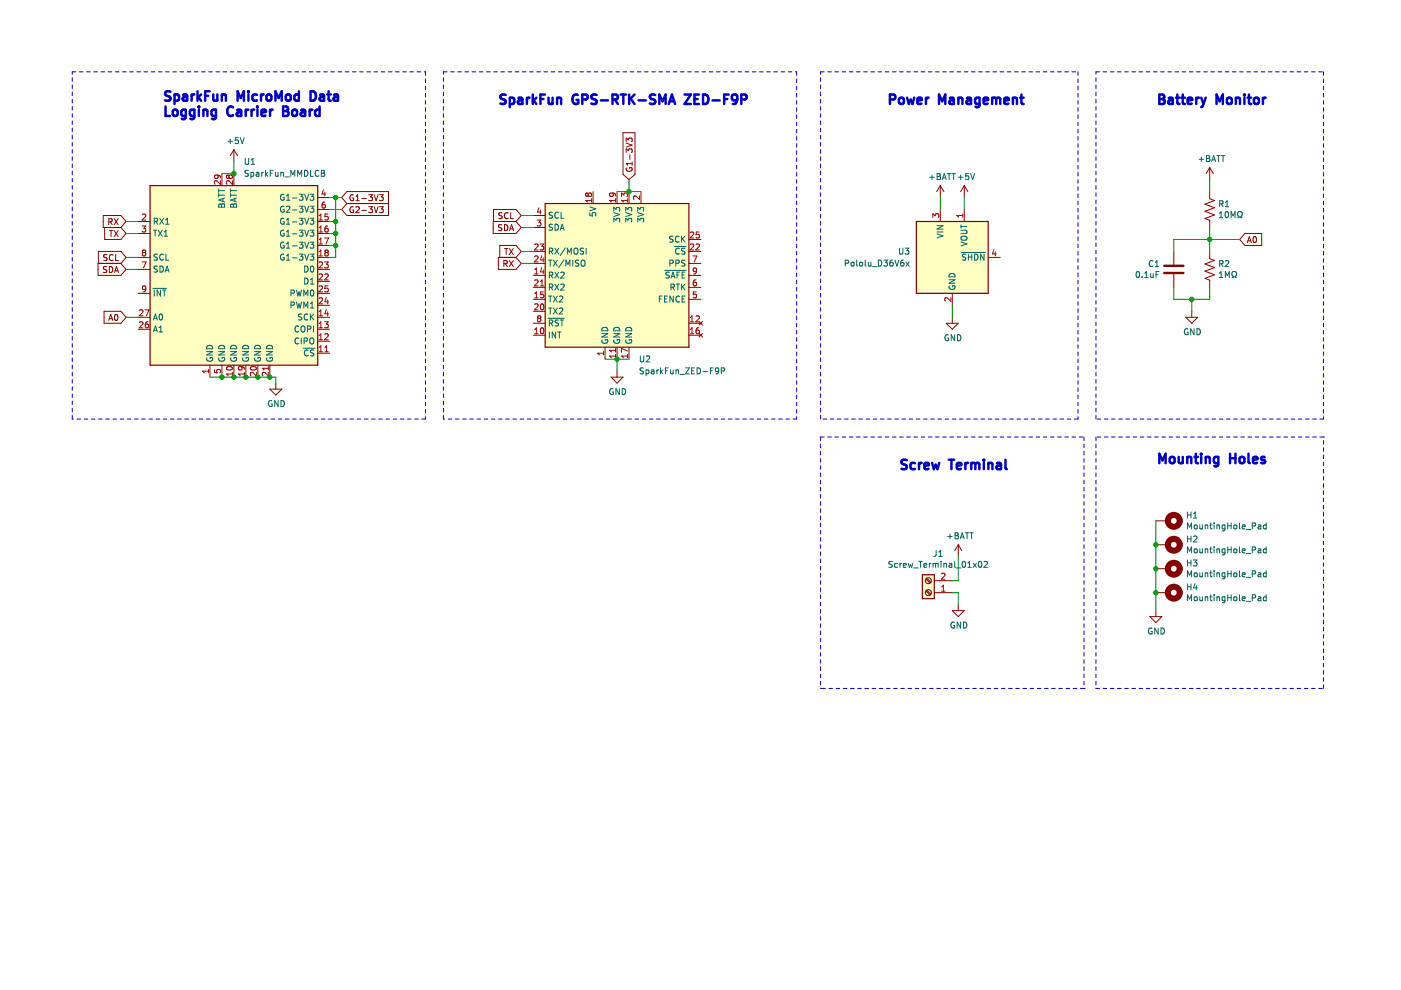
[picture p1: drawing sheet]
(kicad_sch (version 20211123) (generator eeschema)

 (paper "A4")

 (lib_symbols
  (symbol "Connector:Screw_Terminal_01x02" (pin_names (offset 1.016) hide) (in_bom yes) (on_board yes)
   (property "Reference" "J" (id 0) (at 0 2.54 0) (effects (font (size 1.27 1.27))))
   (property "Value" "Screw_Terminal_01x02" (id 1) (at 0 -5.08 0) (effects (font (size 1.27 1.27))))
   (property "Footprint" "" (id 2) (at 0 0 0) (effects (font (size 1.27 1.27)) hide))
   (property "Datasheet" "~" (id 3) (at 0 0 0) (effects (font (size 1.27 1.27)) hide))
   (symbol "Screw_Terminal_01x02_1_1"
    (rectangle (start -1.27 1.27) (end 1.27 -3.81) (stroke (width 0.254) (type default) (color 0 0 0 0)) (fill (type background)))
    (circle (center 0 -2.54) (radius 0.635) (stroke (width 0.1524) (type default) (color 0 0 0 0)) (fill (type none)))
    (polyline (pts (xy -0.5334 -2.2098) (xy 0.3302 -3.048)) (stroke (width 0.1524) (type default) (color 0 0 0 0)) (fill (type none)))
    (polyline (pts (xy -0.5334 0.3302) (xy 0.3302 -0.508)) (stroke (width 0.1524) (type default) (color 0 0 0 0)) (fill (type none)))
    (polyline (pts (xy -0.3556 -2.032) (xy 0.508 -2.8702)) (stroke (width 0.1524) (type default) (color 0 0 0 0)) (fill (type none)))
    (polyline (pts (xy -0.3556 0.508) (xy 0.508 -0.3302)) (stroke (width 0.1524) (type default) (color 0 0 0 0)) (fill (type none)))
    (circle (center 0 0) (radius 0.635) (stroke (width 0.1524) (type default) (color 0 0 0 0)) (fill (type none)))
    (pin passive line (at -5.08 0 0) (length 3.81) (name "Pin_1" (effects (font (size 1.27 1.27)))) (number "1" (effects (font (size 1.27 1.27)))))
    (pin passive line (at -5.08 -2.54 0) (length 3.81) (name "Pin_2" (effects (font (size 1.27 1.27)))) (number "2" (effects (font (size 1.27 1.27)))))))
  (symbol "Cryologger:Pololu_D36V6x" (in_bom yes) (on_board yes)
   (property "Reference" "U" (id 0) (at -7.62 10.16 0) (effects (font (size 1.27 1.27))))
   (property "Value" "Pololu_D36V6x" (id 1) (at 12.7 10.16 0) (effects (font (size 1.27 1.27))))
   (property "Footprint" "" (id 2) (at 0 0 0) (effects (font (size 1.27 1.27)) hide))
   (property "Datasheet" "" (id 3) (at 0 0 0) (effects (font (size 1.27 1.27)) hide))
   (symbol "Pololu_D36V6x_0_1"
    (rectangle (start -7.62 7.62) (end 7.62 -7.62) (stroke (width 0.254) (type default) (color 0 0 0 0)) (fill (type background))))
   (symbol "Pololu_D36V6x_1_1"
    (pin power_out line (at 2.54 10.16 270) (length 2.54) (name "VOUT" (effects (font (size 1.27 1.27)))) (number "1" (effects (font (size 1.27 1.27)))))
    (pin power_in line (at 0 -10.16 90) (length 2.54) (name "GND" (effects (font (size 1.27 1.27)))) (number "2" (effects (font (size 1.27 1.27)))))
    (pin power_in line (at -2.54 10.16 270) (length 2.54) (name "VIN" (effects (font (size 1.27 1.27)))) (number "3" (effects (font (size 1.27 1.27)))))
    (pin input line (at 10.16 0 180) (length 2.54) (name "~{SHDN" (effects (font (size 1.27 1.27)))) (number "4" (effects (font (size 1.27 1.27)))))))
  (symbol "Cryologger:SparkFun_MMDLCB" (in_bom yes) (on_board yes)
   (property "Reference" "U" (id 0) (at -17.78 20.32 0) (effects (font (size 1.27 1.27))))
   (property "Value" "SparkFun_MMDLCB" (id 1) (at 20.32 20.32 0) (effects (font (size 1.27 1.27))))
   (property "Footprint" "" (id 2) (at 0 0 0) (effects (font (size 1.27 1.27)) hide))
   (property "Datasheet" "" (id 3) (at 0 0 0) (effects (font (size 1.27 1.27)) hide))
   (symbol "SparkFun_MMDLCB_0_1"
    (rectangle (start -17.78 17.78) (end 17.78 -20.32) (stroke (width 0.254) (type default) (color 0 0 0 0)) (fill (type background))))
   (symbol "SparkFun_MMDLCB_1_1"
    (pin power_in line (at -5.08 -22.86 90) (length 2.54) (name "GND" (effects (font (size 1.27 1.27)))) (number "1" (effects (font (size 1.27 1.27)))))
    (pin power_in line (at 0 -22.86 90) (length 2.54) (name "GND" (effects (font (size 1.27 1.27)))) (number "10" (effects (font (size 1.27 1.27)))))
    (pin input line (at 20.32 -17.78 180) (length 2.54) (name "~{CS}" (effects (font (size 1.27 1.27)))) (number "11" (effects (font (size 1.27 1.27)))))
    (pin input line (at 20.32 -15.24 180) (length 2.54) (name "CIPO" (effects (font (size 1.27 1.27)))) (number "12" (effects (font (size 1.27 1.27)))))
    (pin input line (at 20.32 -12.7 180) (length 2.54) (name "COPI" (effects (font (size 1.27 1.27)))) (number "13" (effects (font (size 1.27 1.27)))))
    (pin input line (at 20.32 -10.16 180) (length 2.54) (name "SCK" (effects (font (size 1.27 1.27)))) (number "14" (effects (font (size 1.27 1.27)))))
    (pin input line (at 20.32 10.16 180) (length 2.54) (name "G1-3V3" (effects (font (size 1.27 1.27)))) (number "15" (effects (font (size 1.27 1.27)))))
    (pin input line (at 20.32 7.62 180) (length 2.54) (name "G1-3V3" (effects (font (size 1.27 1.27)))) (number "16" (effects (font (size 1.27 1.27)))))
    (pin input line (at 20.32 5.08 180) (length 2.54) (name "G1-3V3" (effects (font (size 1.27 1.27)))) (number "17" (effects (font (size 1.27 1.27)))))
    (pin input line (at 20.32 2.54 180) (length 2.54) (name "G1-3V3" (effects (font (size 1.27 1.27)))) (number "18" (effects (font (size 1.27 1.27)))))
    (pin power_in line (at 2.54 -22.86 90) (length 2.54) (name "GND" (effects (font (size 1.27 1.27)))) (number "19" (effects (font (size 1.27 1.27)))))
    (pin input line (at -20.32 10.16 0) (length 2.54) (name "RX1" (effects (font (size 1.27 1.27)))) (number "2" (effects (font (size 1.27 1.27)))))
    (pin power_in line (at 5.08 -22.86 90) (length 2.54) (name "GND" (effects (font (size 1.27 1.27)))) (number "20" (effects (font (size 1.27 1.27)))))
    (pin power_in line (at 7.62 -22.86 90) (length 2.54) (name "GND" (effects (font (size 1.27 1.27)))) (number "21" (effects (font (size 1.27 1.27)))))
    (pin input line (at 20.32 -2.54 180) (length 2.54) (name "D1" (effects (font (size 1.27 1.27)))) (number "22" (effects (font (size 1.27 1.27)))))
    (pin input line (at 20.32 0 180) (length 2.54) (name "D0" (effects (font (size 1.27 1.27)))) (number "23" (effects (font (size 1.27 1.27)))))
    (pin input line (at 20.32 -7.62 180) (length 2.54) (name "PWM1" (effects (font (size 1.27 1.27)))) (number "24" (effects (font (size 1.27 1.27)))))
    (pin input line (at 20.32 -5.08 180) (length 2.54) (name "PWM0" (effects (font (size 1.27 1.27)))) (number "25" (effects (font (size 1.27 1.27)))))
    (pin input line (at -20.32 -12.7 0) (length 2.54) (name "A1" (effects (font (size 1.27 1.27)))) (number "26" (effects (font (size 1.27 1.27)))))
    (pin input line (at -20.32 -10.16 0) (length 2.54) (name "A0" (effects (font (size 1.27 1.27)))) (number "27" (effects (font (size 1.27 1.27)))))
    (pin input line (at 0 20.32 270) (length 2.54) (name "BATT" (effects (font (size 1.27 1.27)))) (number "28" (effects (font (size 1.27 1.27)))))
    (pin input line (at -2.54 20.32 270) (length 2.54) (name "BATT" (effects (font (size 1.27 1.27)))) (number "29" (effects (font (size 1.27 1.27)))))
    (pin input line (at -20.32 7.62 0) (length 2.54) (name "TX1" (effects (font (size 1.27 1.27)))) (number "3" (effects (font (size 1.27 1.27)))))
    (pin input line (at 20.32 15.24 180) (length 2.54) (name "G1-3V3" (effects (font (size 1.27 1.27)))) (number "4" (effects (font (size 1.27 1.27)))))
    (pin power_in line (at -2.54 -22.86 90) (length 2.54) (name "GND" (effects (font (size 1.27 1.27)))) (number "5" (effects (font (size 1.27 1.27)))))
    (pin input line (at 20.32 12.7 180) (length 2.54) (name "G2-3V3" (effects (font (size 1.27 1.27)))) (number "6" (effects (font (size 1.27 1.27)))))
    (pin input line (at -20.32 0 0) (length 2.54) (name "SDA" (effects (font (size 1.27 1.27)))) (number "7" (effects (font (size 1.27 1.27)))))
    (pin input line (at -20.32 2.54 0) (length 2.54) (name "SCL" (effects (font (size 1.27 1.27)))) (number "8" (effects (font (size 1.27 1.27)))))
    (pin input line (at -20.32 -5.08 0) (length 2.54) (name "~{INT}" (effects (font (size 1.27 1.27)))) (number "9" (effects (font (size 1.27 1.27)))))))
  (symbol "Cryologger:SparkFun_ZED-F9P" (in_bom yes) (on_board yes)
   (property "Reference" "U" (id 0) (at -15.24 17.78 0) (effects (font (size 1.27 1.27))))
   (property "Value" "SparkFun_ZED-F9P" (id 1) (at 20.32 17.78 0) (effects (font (size 1.27 1.27))))
   (property "Footprint" "" (id 2) (at 0 0 0) (effects (font (size 1.27 1.27)) hide))
   (property "Datasheet" "" (id 3) (at 0 0 0) (effects (font (size 1.27 1.27)) hide))
   (symbol "SparkFun_ZED-F9P_0_1"
    (rectangle (start -15.24 15.24) (end 15.24 -15.24) (stroke (width 0.254) (type default) (color 0 0 0 0)) (fill (type background))))
   (symbol "SparkFun_ZED-F9P_1_1"
    (pin input line (at -2.54 -17.78 90) (length 2.54) (name "GND" (effects (font (size 1.27 1.27)))) (number "1" (effects (font (size 1.27 1.27)))))
    (pin input line (at -17.78 -12.7 0) (length 2.54) (name "INT" (effects (font (size 1.27 1.27)))) (number "10" (effects (font (size 1.27 1.27)))))
    (pin input line (at 0 -17.78 90) (length 2.54) (name "GND" (effects (font (size 1.27 1.27)))) (number "11" (effects (font (size 1.27 1.27)))))
    (pin no_connect line (at 17.78 -10.16 180) (length 2.54) (name "~" (effects (font (size 1.27 1.27)))) (number "12" (effects (font (size 1.27 1.27)))))
    (pin input line (at 2.54 17.78 270) (length 2.54) (name "3V3" (effects (font (size 1.27 1.27)))) (number "13" (effects (font (size 1.27 1.27)))))
    (pin input line (at -17.78 0 0) (length 2.54) (name "RX2" (effects (font (size 1.27 1.27)))) (number "14" (effects (font (size 1.27 1.27)))))
    (pin input line (at -17.78 -5.08 0) (length 2.54) (name "TX2" (effects (font (size 1.27 1.27)))) (number "15" (effects (font (size 1.27 1.27)))))
    (pin no_connect line (at 17.78 -12.7 180) (length 2.54) (name "~" (effects (font (size 1.27 1.27)))) (number "16" (effects (font (size 1.27 1.27)))))
    (pin input line (at 2.54 -17.78 90) (length 2.54) (name "GND" (effects (font (size 1.27 1.27)))) (number "17" (effects (font (size 1.27 1.27)))))
    (pin input line (at -5.08 17.78 270) (length 2.54) (name "5V" (effects (font (size 1.27 1.27)))) (number "18" (effects (font (size 1.27 1.27)))))
    (pin input line (at 0 17.78 270) (length 2.54) (name "3V3" (effects (font (size 1.27 1.27)))) (number "19" (effects (font (size 1.27 1.27)))))
    (pin input line (at 5.08 17.78 270) (length 2.54) (name "3V3" (effects (font (size 1.27 1.27)))) (number "2" (effects (font (size 1.27 1.27)))))
    (pin input line (at -17.78 -7.62 0) (length 2.54) (name "TX2" (effects (font (size 1.27 1.27)))) (number "20" (effects (font (size 1.27 1.27)))))
    (pin input line (at -17.78 -2.54 0) (length 2.54) (name "RX2" (effects (font (size 1.27 1.27)))) (number "21" (effects (font (size 1.27 1.27)))))
    (pin input line (at 17.78 5.08 180) (length 2.54) (name "~{CS}" (effects (font (size 1.27 1.27)))) (number "22" (effects (font (size 1.27 1.27)))))
    (pin input line (at -17.78 5.08 0) (length 2.54) (name "RX/MOSI" (effects (font (size 1.27 1.27)))) (number "23" (effects (font (size 1.27 1.27)))))
    (pin input line (at -17.78 2.54 0) (length 2.54) (name "TX/MISO" (effects (font (size 1.27 1.27)))) (number "24" (effects (font (size 1.27 1.27)))))
    (pin input line (at 17.78 7.62 180) (length 2.54) (name "SCK" (effects (font (size 1.27 1.27)))) (number "25" (effects (font (size 1.27 1.27)))))
    (pin input line (at -17.78 10.16 0) (length 2.54) (name "SDA" (effects (font (size 1.27 1.27)))) (number "3" (effects (font (size 1.27 1.27)))))
    (pin input line (at -17.78 12.7 0) (length 2.54) (name "SCL" (effects (font (size 1.27 1.27)))) (number "4" (effects (font (size 1.27 1.27)))))
    (pin input line (at 17.78 -5.08 180) (length 2.54) (name "FENCE" (effects (font (size 1.27 1.27)))) (number "5" (effects (font (size 1.27 1.27)))))
    (pin input line (at 17.78 -2.54 180) (length 2.54) (name "RTK" (effects (font (size 1.27 1.27)))) (number "6" (effects (font (size 1.27 1.27)))))
    (pin input line (at 17.78 2.54 180) (length 2.54) (name "PPS" (effects (font (size 1.27 1.27)))) (number "7" (effects (font (size 1.27 1.27)))))
    (pin input line (at -17.78 -10.16 0) (length 2.54) (name "~{RST}" (effects (font (size 1.27 1.27)))) (number "8" (effects (font (size 1.27 1.27)))))
    (pin input line (at 17.78 0 180) (length 2.54) (name "~{SAFE}" (effects (font (size 1.27 1.27)))) (number "9" (effects (font (size 1.27 1.27)))))))
  (symbol "Device:C" (pin_numbers hide) (pin_names (offset 0.254)) (in_bom yes) (on_board yes)
   (property "Reference" "C" (id 0) (at 0.635 2.54 0) (effects (font (size 1.27 1.27)) (justify left)))
   (property "Value" "C" (id 1) (at 0.635 -2.54 0) (effects (font (size 1.27 1.27)) (justify left)))
   (property "Footprint" "" (id 2) (at 0.9652 -3.81 0) (effects (font (size 1.27 1.27)) hide))
   (property "Datasheet" "~" (id 3) (at 0 0 0) (effects (font (size 1.27 1.27)) hide))
   (symbol "C_0_1"
    (polyline (pts (xy -2.032 -0.762) (xy 2.032 -0.762)) (stroke (width 0.508) (type default) (color 0 0 0 0)) (fill (type none)))
    (polyline (pts (xy -2.032 0.762) (xy 2.032 0.762)) (stroke (width 0.508) (type default) (color 0 0 0 0)) (fill (type none))))
   (symbol "C_1_1"
    (pin passive line (at 0 3.81 270) (length 2.794) (name "~" (effects (font (size 1.27 1.27)))) (number "1" (effects (font (size 1.27 1.27)))))
    (pin passive line (at 0 -3.81 90) (length 2.794) (name "~" (effects (font (size 1.27 1.27)))) (number "2" (effects (font (size 1.27 1.27)))))))
  (symbol "Device:R_US" (pin_numbers hide) (pin_names (offset 0)) (in_bom yes) (on_board yes)
   (property "Reference" "R" (id 0) (at 2.54 0 90) (effects (font (size 1.27 1.27))))
   (property "Value" "R_US" (id 1) (at -2.54 0 90) (effects (font (size 1.27 1.27))))
   (property "Footprint" "" (id 2) (at 1.016 -0.254 90) (effects (font (size 1.27 1.27)) hide))
   (property "Datasheet" "~" (id 3) (at 0 0 0) (effects (font (size 1.27 1.27)) hide))
   (symbol "R_US_0_1"
    (polyline (pts (xy 0 -2.286) (xy 0 -2.54)) (stroke (width 0) (type default) (color 0 0 0 0)) (fill (type none)))
    (polyline (pts (xy 0 2.286) (xy 0 2.54)) (stroke (width 0) (type default) (color 0 0 0 0)) (fill (type none)))
    (polyline (pts (xy 0 -0.762) (xy 1.016 -1.143) (xy 0 -1.524) (xy -1.016 -1.905) (xy 0 -2.286)) (stroke (width 0) (type default) (color 0 0 0 0)) (fill (type none)))
    (polyline (pts (xy 0 0.762) (xy 1.016 0.381) (xy 0 0) (xy -1.016 -0.381) (xy 0 -0.762)) (stroke (width 0) (type default) (color 0 0 0 0)) (fill (type none)))
    (polyline (pts (xy 0 2.286) (xy 1.016 1.905) (xy 0 1.524) (xy -1.016 1.143) (xy 0 0.762)) (stroke (width 0) (type default) (color 0 0 0 0)) (fill (type none))))
   (symbol "R_US_1_1"
    (pin passive line (at 0 3.81 270) (length 1.27) (name "~" (effects (font (size 1.27 1.27)))) (number "1" (effects (font (size 1.27 1.27)))))
    (pin passive line (at 0 -3.81 90) (length 1.27) (name "~" (effects (font (size 1.27 1.27)))) (number "2" (effects (font (size 1.27 1.27)))))))
  (symbol "Mechanical:MountingHole_Pad" (pin_numbers hide) (pin_names (offset 1.016) hide) (in_bom yes) (on_board yes)
   (property "Reference" "H" (id 0) (at 0 6.35 0) (effects (font (size 1.27 1.27))))
   (property "Value" "MountingHole_Pad" (id 1) (at 0 4.445 0) (effects (font (size 1.27 1.27))))
   (property "Footprint" "" (id 2) (at 0 0 0) (effects (font (size 1.27 1.27)) hide))
   (property "Datasheet" "~" (id 3) (at 0 0 0) (effects (font (size 1.27 1.27)) hide))
   (symbol "MountingHole_Pad_0_1"
    (circle (center 0 1.27) (radius 1.27) (stroke (width 1.27) (type default) (color 0 0 0 0)) (fill (type none))))
   (symbol "MountingHole_Pad_1_1"
    (pin input line (at 0 -2.54 90) (length 2.54) (name "1" (effects (font (size 1.27 1.27)))) (number "1" (effects (font (size 1.27 1.27)))))))
  (symbol "power:+5V" (power) (pin_names (offset 0)) (in_bom yes) (on_board yes)
   (property "Reference" "#PWR" (id 0) (at 0 -3.81 0) (effects (font (size 1.27 1.27)) hide))
   (property "Value" "+5V" (id 1) (at 0 3.556 0) (effects (font (size 1.27 1.27))))
   (property "Footprint" "" (id 2) (at 0 0 0) (effects (font (size 1.27 1.27)) hide))
   (property "Datasheet" "" (id 3) (at 0 0 0) (effects (font (size 1.27 1.27)) hide))
   (symbol "+5V_0_1"
    (polyline (pts (xy -0.762 1.27) (xy 0 2.54)) (stroke (width 0) (type default) (color 0 0 0 0)) (fill (type none)))
    (polyline (pts (xy 0 0) (xy 0 2.54)) (stroke (width 0) (type default) (color 0 0 0 0)) (fill (type none)))
    (polyline (pts (xy 0 2.54) (xy 0.762 1.27)) (stroke (width 0) (type default) (color 0 0 0 0)) (fill (type none))))
   (symbol "+5V_1_1"
    (pin power_in line (at 0 0 90) (length 0) hide (name "+5V" (effects (font (size 1.27 1.27)))) (number "1" (effects (font (size 1.27 1.27)))))))
  (symbol "power:+BATT" (power) (pin_names (offset 0)) (in_bom yes) (on_board yes)
   (property "Reference" "#PWR" (id 0) (at 0 -3.81 0) (effects (font (size 1.27 1.27)) hide))
   (property "Value" "+BATT" (id 1) (at 0 3.556 0) (effects (font (size 1.27 1.27))))
   (property "Footprint" "" (id 2) (at 0 0 0) (effects (font (size 1.27 1.27)) hide))
   (property "Datasheet" "" (id 3) (at 0 0 0) (effects (font (size 1.27 1.27)) hide))
   (symbol "+BATT_0_1"
    (polyline (pts (xy -0.762 1.27) (xy 0 2.54)) (stroke (width 0) (type default) (color 0 0 0 0)) (fill (type none)))
    (polyline (pts (xy 0 0) (xy 0 2.54)) (stroke (width 0) (type default) (color 0 0 0 0)) (fill (type none)))
    (polyline (pts (xy 0 2.54) (xy 0.762 1.27)) (stroke (width 0) (type default) (color 0 0 0 0)) (fill (type none))))
   (symbol "+BATT_1_1"
    (pin power_in line (at 0 0 90) (length 0) hide (name "+BATT" (effects (font (size 1.27 1.27)))) (number "1" (effects (font (size 1.27 1.27)))))))
  (symbol "power:GND" (power) (pin_names (offset 0)) (in_bom yes) (on_board yes)
   (property "Reference" "#PWR" (id 0) (at 0 -6.35 0) (effects (font (size 1.27 1.27)) hide))
   (property "Value" "GND" (id 1) (at 0 -3.81 0) (effects (font (size 1.27 1.27))))
   (property "Footprint" "" (id 2) (at 0 0 0) (effects (font (size 1.27 1.27)) hide))
   (property "Datasheet" "" (id 3) (at 0 0 0) (effects (font (size 1.27 1.27)) hide))
   (symbol "GND_0_1"
    (polyline (pts (xy 0 0) (xy 0 -1.27) (xy 1.27 -1.27) (xy 0 -2.54) (xy -1.27 -1.27) (xy 0 -1.27)) (stroke (width 0) (type default) (color 0 0 0 0)) (fill (type none))))
   (symbol "GND_1_1"
    (pin power_in line (at 0 0 270) (length 0) hide (name "GND" (effects (font (size 1.27 1.27)))) (number "1" (effects (font (size 1.27 1.27))))))))

 (junction (at 71.12 41.91) (diameter 0) (color 0 0 0 0))
 (junction (at 57.15 80.01) (diameter 0) (color 0 0 0 0))
 (junction (at 49.53 36.83) (diameter 0) (color 0 0 0 0))
 (junction (at 49.53 80.01) (diameter 0) (color 0 0 0 0))
 (junction (at 71.12 49.53) (diameter 0) (color 0 0 0 0))
 (junction (at 245.11 125.73) (diameter 0) (color 0 0 0 0))
 (junction (at 71.12 52.07) (diameter 0) (color 0 0 0 0))
 (junction (at 133.35 40.64) (diameter 0) (color 0 0 0 0))
 (junction (at 130.81 76.2) (diameter 0) (color 0 0 0 0))
 (junction (at 252.73 63.5) (diameter 0) (color 0 0 0 0))
 (junction (at 71.12 46.99) (diameter 0) (color 0 0 0 0))
 (junction (at 54.61 80.01) (diameter 0) (color 0 0 0 0))
 (junction (at 245.11 115.57) (diameter 0) (color 0 0 0 0))
 (junction (at 245.11 120.65) (diameter 0) (color 0 0 0 0))
 (junction (at 46.99 80.01) (diameter 0) (color 0 0 0 0))
 (junction (at 256.54 50.8) (diameter 0) (color 0 0 0 0))
 (junction (at 52.07 80.01) (diameter 0) (color 0 0 0 0))

 (polyline (pts (xy 173.99 88.9) (xy 173.99 15.24)) (stroke (width 0) (type default) (color 0 0 0 0)))

 (wire (pts (xy 49.53 34.29) (xy 49.53 36.83)) (stroke (width 0) (type default) (color 0 0 0 0)))
 (wire (pts (xy 130.81 40.64) (xy 133.35 40.64)) (stroke (width 0) (type default) (color 0 0 0 0)))
 (wire (pts (xy 256.54 63.5) (xy 256.54 60.96)) (stroke (width 0) (type default) (color 0 0 0 0)))
 (polyline (pts (xy 280.67 92.71) (xy 232.41 92.71)) (stroke (width 0) (type default) (color 0 0 0 0)))
 (polyline (pts (xy 168.91 15.24) (xy 168.91 88.9)) (stroke (width 0) (type default) (color 0 0 0 0)))

 (wire (pts (xy 69.85 44.45) (xy 72.39 44.45)) (stroke (width 0) (type default) (color 0 0 0 0)))
 (polyline (pts (xy 168.91 88.9) (xy 93.98 88.9)) (stroke (width 0) (type default) (color 0 0 0 0)))
 (polyline (pts (xy 93.98 15.24) (xy 168.91 15.24)) (stroke (width 0) (type default) (color 0 0 0 0)))

 (wire (pts (xy 256.54 50.8) (xy 256.54 48.26)) (stroke (width 0) (type default) (color 0 0 0 0)))
 (wire (pts (xy 110.49 45.72) (xy 113.03 45.72)) (stroke (width 0) (type default) (color 0 0 0 0)))
 (wire (pts (xy 46.99 80.01) (xy 49.53 80.01)) (stroke (width 0) (type default) (color 0 0 0 0)))
 (wire (pts (xy 245.11 115.57) (xy 245.11 120.65)) (stroke (width 0) (type default) (color 0 0 0 0)))
 (wire (pts (xy 201.93 64.77) (xy 201.93 67.31)) (stroke (width 0) (type default) (color 0 0 0 0)))
 (wire (pts (xy 69.85 49.53) (xy 71.12 49.53)) (stroke (width 0) (type default) (color 0 0 0 0)))
 (wire (pts (xy 245.11 125.73) (xy 245.11 129.54)) (stroke (width 0) (type default) (color 0 0 0 0)))
 (wire (pts (xy 245.11 110.49) (xy 245.11 115.57)) (stroke (width 0) (type default) (color 0 0 0 0)))
 (wire (pts (xy 71.12 52.07) (xy 71.12 49.53)) (stroke (width 0) (type default) (color 0 0 0 0)))
 (polyline (pts (xy 229.87 92.71) (xy 229.87 146.05)) (stroke (width 0) (type default) (color 0 0 0 0)))
 (polyline (pts (xy 90.17 88.9) (xy 15.24 88.9)) (stroke (width 0) (type default) (color 0 0 0 0)))

 (wire (pts (xy 26.67 49.53) (xy 29.21 49.53)) (stroke (width 0) (type default) (color 0 0 0 0)))
 (wire (pts (xy 49.53 80.01) (xy 52.07 80.01)) (stroke (width 0) (type default) (color 0 0 0 0)))
 (wire (pts (xy 26.67 46.99) (xy 29.21 46.99)) (stroke (width 0) (type default) (color 0 0 0 0)))
 (polyline (pts (xy 228.6 15.24) (xy 228.6 88.9)) (stroke (width 0) (type default) (color 0 0 0 0)))

 (wire (pts (xy 204.47 41.91) (xy 204.47 44.45)) (stroke (width 0) (type default) (color 0 0 0 0)))
 (wire (pts (xy 71.12 49.53) (xy 71.12 46.99)) (stroke (width 0) (type default) (color 0 0 0 0)))
 (polyline (pts (xy 173.99 15.24) (xy 228.6 15.24)) (stroke (width 0) (type default) (color 0 0 0 0)))

 (wire (pts (xy 69.85 54.61) (xy 71.12 54.61)) (stroke (width 0) (type default) (color 0 0 0 0)))
 (wire (pts (xy 26.67 67.31) (xy 29.21 67.31)) (stroke (width 0) (type default) (color 0 0 0 0)))
 (polyline (pts (xy 15.24 88.9) (xy 15.24 15.24)) (stroke (width 0) (type default) (color 0 0 0 0)))

 (wire (pts (xy 203.2 118.11) (xy 203.2 123.19)) (stroke (width 0) (type default) (color 0 0 0 0)))
 (wire (pts (xy 248.92 63.5) (xy 252.73 63.5)) (stroke (width 0) (type default) (color 0 0 0 0)))
 (polyline (pts (xy 173.99 92.71) (xy 173.99 146.05)) (stroke (width 0) (type default) (color 0 0 0 0)))

 (wire (pts (xy 248.92 60.96) (xy 248.92 63.5)) (stroke (width 0) (type default) (color 0 0 0 0)))
 (polyline (pts (xy 280.67 146.05) (xy 280.67 92.71)) (stroke (width 0) (type default) (color 0 0 0 0)))
 (polyline (pts (xy 173.99 92.71) (xy 229.87 92.71)) (stroke (width 0) (type default) (color 0 0 0 0)))

 (wire (pts (xy 128.27 76.2) (xy 130.81 76.2)) (stroke (width 0) (type default) (color 0 0 0 0)))
 (wire (pts (xy 256.54 50.8) (xy 262.89 50.8)) (stroke (width 0) (type default) (color 0 0 0 0)))
 (polyline (pts (xy 232.41 146.05) (xy 280.67 146.05)) (stroke (width 0) (type default) (color 0 0 0 0)))

 (wire (pts (xy 256.54 40.64) (xy 256.54 38.1)) (stroke (width 0) (type default) (color 0 0 0 0)))
 (wire (pts (xy 71.12 46.99) (xy 71.12 41.91)) (stroke (width 0) (type default) (color 0 0 0 0)))
 (wire (pts (xy 52.07 80.01) (xy 54.61 80.01)) (stroke (width 0) (type default) (color 0 0 0 0)))
 (wire (pts (xy 252.73 66.04) (xy 252.73 63.5)) (stroke (width 0) (type default) (color 0 0 0 0)))
 (wire (pts (xy 44.45 80.01) (xy 46.99 80.01)) (stroke (width 0) (type default) (color 0 0 0 0)))
 (wire (pts (xy 203.2 125.73) (xy 203.2 128.27)) (stroke (width 0) (type default) (color 0 0 0 0)))
 (polyline (pts (xy 93.98 88.9) (xy 93.98 15.24)) (stroke (width 0) (type default) (color 0 0 0 0)))
 (polyline (pts (xy 232.41 88.9) (xy 232.41 15.24)) (stroke (width 0) (type default) (color 0 0 0 0)))

 (wire (pts (xy 252.73 63.5) (xy 256.54 63.5)) (stroke (width 0) (type default) (color 0 0 0 0)))
 (wire (pts (xy 71.12 54.61) (xy 71.12 52.07)) (stroke (width 0) (type default) (color 0 0 0 0)))
 (wire (pts (xy 69.85 46.99) (xy 71.12 46.99)) (stroke (width 0) (type default) (color 0 0 0 0)))
 (wire (pts (xy 248.92 53.34) (xy 248.92 50.8)) (stroke (width 0) (type default) (color 0 0 0 0)))
 (wire (pts (xy 201.93 123.19) (xy 203.2 123.19)) (stroke (width 0) (type default) (color 0 0 0 0)))
 (wire (pts (xy 245.11 120.65) (xy 245.11 125.73)) (stroke (width 0) (type default) (color 0 0 0 0)))
 (wire (pts (xy 57.15 80.01) (xy 58.42 80.01)) (stroke (width 0) (type default) (color 0 0 0 0)))
 (wire (pts (xy 133.35 38.1) (xy 133.35 40.64)) (stroke (width 0) (type default) (color 0 0 0 0)))
 (wire (pts (xy 26.67 54.61) (xy 29.21 54.61)) (stroke (width 0) (type default) (color 0 0 0 0)))
 (wire (pts (xy 256.54 50.8) (xy 248.92 50.8)) (stroke (width 0) (type default) (color 0 0 0 0)))
 (wire (pts (xy 54.61 80.01) (xy 57.15 80.01)) (stroke (width 0) (type default) (color 0 0 0 0)))
 (wire (pts (xy 69.85 41.91) (xy 71.12 41.91)) (stroke (width 0) (type default) (color 0 0 0 0)))
 (wire (pts (xy 130.81 76.2) (xy 133.35 76.2)) (stroke (width 0) (type default) (color 0 0 0 0)))
 (wire (pts (xy 58.42 80.01) (xy 58.42 81.28)) (stroke (width 0) (type default) (color 0 0 0 0)))
 (polyline (pts (xy 232.41 92.71) (xy 232.41 146.05)) (stroke (width 0) (type default) (color 0 0 0 0)))

 (wire (pts (xy 199.39 41.91) (xy 199.39 44.45)) (stroke (width 0) (type default) (color 0 0 0 0)))
 (polyline (pts (xy 229.87 146.05) (xy 173.99 146.05)) (stroke (width 0) (type default) (color 0 0 0 0)))

 (wire (pts (xy 256.54 53.34) (xy 256.54 50.8)) (stroke (width 0) (type default) (color 0 0 0 0)))
 (wire (pts (xy 110.49 55.88) (xy 113.03 55.88)) (stroke (width 0) (type default) (color 0 0 0 0)))
 (polyline (pts (xy 15.24 15.24) (xy 90.17 15.24)) (stroke (width 0) (type default) (color 0 0 0 0)))

 (wire (pts (xy 133.35 40.64) (xy 135.89 40.64)) (stroke (width 0) (type default) (color 0 0 0 0)))
 (wire (pts (xy 69.85 52.07) (xy 71.12 52.07)) (stroke (width 0) (type default) (color 0 0 0 0)))
 (wire (pts (xy 71.12 41.91) (xy 72.39 41.91)) (stroke (width 0) (type default) (color 0 0 0 0)))
 (wire (pts (xy 130.81 76.2) (xy 130.81 78.74)) (stroke (width 0) (type default) (color 0 0 0 0)))
 (polyline (pts (xy 90.17 15.24) (xy 90.17 88.9)) (stroke (width 0) (type default) (color 0 0 0 0)))
 (polyline (pts (xy 232.41 15.24) (xy 280.67 15.24)) (stroke (width 0) (type default) (color 0 0 0 0)))

 (wire (pts (xy 201.93 125.73) (xy 203.2 125.73)) (stroke (width 0) (type default) (color 0 0 0 0)))
 (polyline (pts (xy 280.67 15.24) (xy 280.67 88.9)) (stroke (width 0) (type default) (color 0 0 0 0)))

 (wire (pts (xy 110.49 48.26) (xy 113.03 48.26)) (stroke (width 0) (type default) (color 0 0 0 0)))
 (wire (pts (xy 26.67 57.15) (xy 29.21 57.15)) (stroke (width 0) (type default) (color 0 0 0 0)))
 (wire (pts (xy 110.49 53.34) (xy 113.03 53.34)) (stroke (width 0) (type default) (color 0 0 0 0)))
 (polyline (pts (xy 228.6 88.9) (xy 173.99 88.9)) (stroke (width 0) (type default) (color 0 0 0 0)))

 (wire (pts (xy 46.99 36.83) (xy 49.53 36.83)) (stroke (width 0) (type default) (color 0 0 0 0)))
 (polyline (pts (xy 280.67 88.9) (xy 232.41 88.9)) (stroke (width 0) (type default) (color 0 0 0 0)))

 (text "Battery Monitor\n" (at 245.11 22.86 0) (effects (font (size 2.0066 2.0066) (thickness 0.4013) bold) (justify left bottom)))
 (text "Screw Terminal\n" (at 190.5 100.33 0) (effects (font (size 2.0066 2.0066) (thickness 0.4013) bold) (justify left bottom)))
 (text "SparkFun MicroMod Data \nLogging Carrier Board\n" (at 34.29 25.4 0) (effects (font (size 2.0066 2.0066) (thickness 0.4013) bold) (justify left bottom)))
 (text "Mounting Holes" (at 245.11 99.06 0) (effects (font (size 2.0066 2.0066) (thickness 0.4013) bold) (justify left bottom)))
 (text "Power Management" (at 187.96 22.86 0) (effects (font (size 2.0066 2.0066) (thickness 0.4013) bold) (justify left bottom)))
 (text "SparkFun GPS-RTK-SMA ZED-F9P\n" (at 105.41 22.86 0) (effects (font (size 2.0066 2.0066) (thickness 0.4013) bold) (justify left bottom)))

 (global_label "SDA" (shape input) (at 110.49 48.26 180) (fields_autoplaced) (effects (font (size 1.27 1.27)) (justify right))
  (property "Intersheet References" "${INTERSHEET_REFS}" (id 0) (at 104.5088 48.1806 0) (effects (font (size 1.27 1.27)) (justify right) hide)))
 (global_label "A0" (shape input) (at 26.67 67.31 180) (fields_autoplaced) (effects (font (size 1.27 1.27)) (justify right))
  (property "Intersheet References" "${INTERSHEET_REFS}" (id 0) (at 21.9588 67.3894 0) (effects (font (size 1.27 1.27)) (justify right) hide)))
 (global_label "TX" (shape input) (at 26.67 49.53 180) (fields_autoplaced) (effects (font (size 1.27 1.27)) (justify right))
  (property "Intersheet References" "${INTERSHEET_REFS}" (id 0) (at 22.0798 49.4506 0) (effects (font (size 1.27 1.27)) (justify right) hide)))
 (global_label "RX" (shape input) (at 110.49 55.88 180) (fields_autoplaced) (effects (font (size 1.27 1.27)) (justify right))
  (property "Intersheet References" "${INTERSHEET_REFS}" (id 0) (at 105.5974 55.8006 0) (effects (font (size 1.27 1.27)) (justify right) hide)))
 (global_label "SDA" (shape input) (at 26.67 57.15 180) (fields_autoplaced) (effects (font (size 1.27 1.27)) (justify right))
  (property "Intersheet References" "${INTERSHEET_REFS}" (id 0) (at 20.6888 57.0706 0) (effects (font (size 1.27 1.27)) (justify right) hide)))
 (global_label "RX" (shape input) (at 26.67 46.99 180) (fields_autoplaced) (effects (font (size 1.27 1.27)) (justify right))
  (property "Intersheet References" "${INTERSHEET_REFS}" (id 0) (at 21.7774 46.9106 0) (effects (font (size 1.27 1.27)) (justify right) hide)))
 (global_label "G1-3V3" (shape input) (at 133.35 38.1 90) (fields_autoplaced) (effects (font (size 1.27 1.27)) (justify left))
  (property "Intersheet References" "${INTERSHEET_REFS}" (id 0) (at 133.2706 28.1274 90) (effects (font (size 1.27 1.27)) (justify left) hide)))
 (global_label "TX" (shape input) (at 110.49 53.34 180) (fields_autoplaced) (effects (font (size 1.27 1.27)) (justify right))
  (property "Intersheet References" "${INTERSHEET_REFS}" (id 0) (at 105.8998 53.2606 0) (effects (font (size 1.27 1.27)) (justify right) hide)))
 (global_label "A0" (shape input) (at 262.89 50.8 0) (fields_autoplaced) (effects (font (size 1.27 1.27)) (justify left))
  (property "Intersheet References" "${INTERSHEET_REFS}" (id 0) (at 267.6012 50.7206 0) (effects (font (size 1.27 1.27)) (justify left) hide)))
 (global_label "G1-3V3" (shape input) (at 72.39 41.91 0) (fields_autoplaced) (effects (font (size 1.27 1.27)) (justify left))
  (property "Intersheet References" "${INTERSHEET_REFS}" (id 0) (at 82.3626 41.8306 0) (effects (font (size 1.27 1.27)) (justify left) hide)))
 (global_label "SCL" (shape input) (at 26.67 54.61 180) (fields_autoplaced) (effects (font (size 1.27 1.27)) (justify right))
  (property "Intersheet References" "${INTERSHEET_REFS}" (id 0) (at 20.7493 54.5306 0) (effects (font (size 1.27 1.27)) (justify right) hide)))
 (global_label "G2-3V3" (shape input) (at 72.39 44.45 0) (fields_autoplaced) (effects (font (size 1.27 1.27)) (justify left))
  (property "Intersheet References" "${INTERSHEET_REFS}" (id 0) (at 82.3626 44.3706 0) (effects (font (size 1.27 1.27)) (justify left) hide)))
 (global_label "SCL" (shape input) (at 110.49 45.72 180) (fields_autoplaced) (effects (font (size 1.27 1.27)) (justify right))
  (property "Intersheet References" "${INTERSHEET_REFS}" (id 0) (at 104.5693 45.6406 0) (effects (font (size 1.27 1.27)) (justify right) hide)))

 (symbol (lib_id "Cryologger:SparkFun_MMDLCB") (at 49.53 57.15 0) (unit 1) (in_bom yes) (on_board yes) (fields_autoplaced)
  (property "Reference" "U1" (id 0) (at 51.5494 34.29 0) (effects (font (size 1.27 1.27)) (justify left)))
  (property "Value" "SparkFun_MMDLCB" (id 1) (at 51.5494 36.83 0) (effects (font (size 1.27 1.27)) (justify left)))
  (property "Footprint" "Cryologger:SparkFun_MMDLCB" (id 2) (at 49.53 57.15 0) (effects (font (size 1.27 1.27)) hide))
  (property "Datasheet" "" (id 3) (at 49.53 57.15 0) (effects (font (size 1.27 1.27)) hide)) (pin "1") (pin "10") (pin "11") (pin "12") (pin "13") (pin "14") (pin "15") (pin "16") (pin "17") (pin "18") (pin "19") (pin "2") (pin "20") (pin "21") (pin "22") (pin "23") (pin "24") (pin "25") (pin "26") (pin "27") (pin "28") (pin "29") (pin "3") (pin "4") (pin "5") (pin "6") (pin "7") (pin "8") (pin "9"))

 (symbol (lib_id "power:GND") (at 252.73 66.04 0) (unit 1) (in_bom yes) (on_board yes)
  (property "Reference" "#PWR09" (id 0) (at 252.73 72.39 0) (effects (font (size 1.27 1.27)) hide))
  (property "Value" "GND" (id 1) (at 252.857 70.4342 0))
  (property "Footprint" "" (id 2) (at 252.73 66.04 0) (effects (font (size 1.27 1.27)) hide))
  (property "Datasheet" "" (id 3) (at 252.73 66.04 0) (effects (font (size 1.27 1.27)) hide)) (pin "1"))

 (symbol (lib_id "Connector:Screw_Terminal_01x02") (at 196.85 125.73 180) (unit 1) (in_bom yes) (on_board yes)
  (property "Reference" "J1" (id 0) (at 198.9328 117.475 0))
  (property "Value" "Screw_Terminal_01x02" (id 1) (at 198.9328 119.7864 0))
  (property "Footprint" "TerminalBlock_Phoenix:TerminalBlock_Phoenix_MKDS-1,5-2-5.08_1x02_P5.08mm_Horizontal" (id 2) (at 196.85 125.73 0) (effects (font (size 1.27 1.27)) hide))
  (property "Datasheet" "~" (id 3) (at 196.85 125.73 0) (effects (font (size 1.27 1.27)) hide)) (pin "1") (pin "2"))

 (symbol (lib_id "power:GND") (at 201.93 67.31 0) (unit 1) (in_bom yes) (on_board yes)
  (property "Reference" "#PWR07" (id 0) (at 201.93 73.66 0) (effects (font (size 1.27 1.27)) hide))
  (property "Value" "GND" (id 1) (at 202.057 71.7042 0))
  (property "Footprint" "" (id 2) (at 201.93 67.31 0) (effects (font (size 1.27 1.27)) hide))
  (property "Datasheet" "" (id 3) (at 201.93 67.31 0) (effects (font (size 1.27 1.27)) hide)) (pin "1"))

 (symbol (lib_id "power:+BATT") (at 256.54 38.1 0) (unit 1) (in_bom yes) (on_board yes)
  (property "Reference" "#PWR010" (id 0) (at 256.54 41.91 0) (effects (font (size 1.27 1.27)) hide))
  (property "Value" "+BATT" (id 1) (at 256.921 33.7058 0))
  (property "Footprint" "" (id 2) (at 256.54 38.1 0) (effects (font (size 1.27 1.27)) hide))
  (property "Datasheet" "" (id 3) (at 256.54 38.1 0) (effects (font (size 1.27 1.27)) hide)) (pin "1"))

 (symbol (lib_id "power:GND") (at 203.2 128.27 0) (unit 1) (in_bom yes) (on_board yes)
  (property "Reference" "#PWR06" (id 0) (at 203.2 134.62 0) (effects (font (size 1.27 1.27)) hide))
  (property "Value" "GND" (id 1) (at 203.327 132.6642 0))
  (property "Footprint" "" (id 2) (at 203.2 128.27 0) (effects (font (size 1.27 1.27)) hide))
  (property "Datasheet" "" (id 3) (at 203.2 128.27 0) (effects (font (size 1.27 1.27)) hide)) (pin "1"))

 (symbol (lib_id "Device:C") (at 248.92 57.15 0) (mirror y) (unit 1) (in_bom yes) (on_board yes)
  (property "Reference" "C1" (id 0) (at 246.0244 55.9816 0) (effects (font (size 1.27 1.27)) (justify left)))
  (property "Value" "0.1uF" (id 1) (at 246.0244 58.293 0) (effects (font (size 1.27 1.27)) (justify left)))
  (property "Footprint" "Capacitor_THT:C_Disc_D3.8mm_W2.6mm_P2.50mm" (id 2) (at 247.9548 60.96 0) (effects (font (size 1.27 1.27)) hide))
  (property "Datasheet" "~" (id 3) (at 248.92 57.15 0) (effects (font (size 1.27 1.27)) hide)) (pin "1") (pin "2"))

 (symbol (lib_id "power:+5V") (at 49.53 34.29 0) (unit 1) (in_bom yes) (on_board yes)
  (property "Reference" "#PWR01" (id 0) (at 49.53 38.1 0) (effects (font (size 1.27 1.27)) hide))
  (property "Value" "+5V" (id 1) (at 49.911 29.8958 0))
  (property "Footprint" "" (id 2) (at 49.53 34.29 0) (effects (font (size 1.27 1.27)) hide))
  (property "Datasheet" "" (id 3) (at 49.53 34.29 0) (effects (font (size 1.27 1.27)) hide)) (pin "1"))

 (symbol (lib_id "Mechanical:MountingHole_Pad") (at 247.65 120.65 270) (unit 1) (in_bom yes) (on_board yes)
  (property "Reference" "H3" (id 0) (at 251.46 119.4816 90) (effects (font (size 1.27 1.27)) (justify left)))
  (property "Value" "MountingHole_Pad" (id 1) (at 251.46 121.793 90) (effects (font (size 1.27 1.27)) (justify left)))
  (property "Footprint" "MountingHole:MountingHole_3.2mm_M3_Pad" (id 2) (at 247.65 120.65 0) (effects (font (size 1.27 1.27)) hide))
  (property "Datasheet" "~" (id 3) (at 247.65 120.65 0) (effects (font (size 1.27 1.27)) hide)) (pin "1"))

 (symbol (lib_id "Cryologger:Pololu_D36V6x") (at 201.93 54.61 0) (unit 1) (in_bom yes) (on_board yes) (fields_autoplaced)
  (property "Reference" "U3" (id 0) (at 193.04 53.3399 0) (effects (font (size 1.27 1.27)) (justify right)))
  (property "Value" "Pololu_D36V6x" (id 1) (at 193.04 55.8799 0) (effects (font (size 1.27 1.27)) (justify right)))
  (property "Footprint" "Cryologger:Pololu_D36V6x_Hor" (id 2) (at 201.93 54.61 0) (effects (font (size 1.27 1.27)) hide))
  (property "Datasheet" "" (id 3) (at 201.93 54.61 0) (effects (font (size 1.27 1.27)) hide)) (pin "1") (pin "2") (pin "3") (pin "4"))

 (symbol (lib_id "power:GND") (at 58.42 81.28 0) (unit 1) (in_bom yes) (on_board yes)
  (property "Reference" "#PWR03" (id 0) (at 58.42 87.63 0) (effects (font (size 1.27 1.27)) hide))
  (property "Value" "GND" (id 1) (at 58.547 85.6742 0))
  (property "Footprint" "" (id 2) (at 58.42 81.28 0) (effects (font (size 1.27 1.27)) hide))
  (property "Datasheet" "" (id 3) (at 58.42 81.28 0) (effects (font (size 1.27 1.27)) hide)) (pin "1"))

 (symbol (lib_id "power:+5V") (at 204.47 41.91 0) (unit 1) (in_bom yes) (on_board yes)
  (property "Reference" "#PWR08" (id 0) (at 204.47 45.72 0) (effects (font (size 1.27 1.27)) hide))
  (property "Value" "+5V" (id 1) (at 204.851 37.5158 0))
  (property "Footprint" "" (id 2) (at 204.47 41.91 0) (effects (font (size 1.27 1.27)) hide))
  (property "Datasheet" "" (id 3) (at 204.47 41.91 0) (effects (font (size 1.27 1.27)) hide)) (pin "1"))

 (symbol (lib_id "power:GND") (at 130.81 78.74 0) (unit 1) (in_bom yes) (on_board yes)
  (property "Reference" "#PWR02" (id 0) (at 130.81 85.09 0) (effects (font (size 1.27 1.27)) hide))
  (property "Value" "GND" (id 1) (at 130.937 83.1342 0))
  (property "Footprint" "" (id 2) (at 130.81 78.74 0) (effects (font (size 1.27 1.27)) hide))
  (property "Datasheet" "" (id 3) (at 130.81 78.74 0) (effects (font (size 1.27 1.27)) hide)) (pin "1"))

 (symbol (lib_id "Mechanical:MountingHole_Pad") (at 247.65 125.73 270) (unit 1) (in_bom yes) (on_board yes)
  (property "Reference" "H4" (id 0) (at 251.46 124.5616 90) (effects (font (size 1.27 1.27)) (justify left)))
  (property "Value" "MountingHole_Pad" (id 1) (at 251.46 126.873 90) (effects (font (size 1.27 1.27)) (justify left)))
  (property "Footprint" "MountingHole:MountingHole_3.2mm_M3_Pad" (id 2) (at 247.65 125.73 0) (effects (font (size 1.27 1.27)) hide))
  (property "Datasheet" "~" (id 3) (at 247.65 125.73 0) (effects (font (size 1.27 1.27)) hide)) (pin "1"))

 (symbol (lib_id "Mechanical:MountingHole_Pad") (at 247.65 110.49 270) (unit 1) (in_bom yes) (on_board yes)
  (property "Reference" "H1" (id 0) (at 251.46 109.3216 90) (effects (font (size 1.27 1.27)) (justify left)))
  (property "Value" "MountingHole_Pad" (id 1) (at 251.46 111.633 90) (effects (font (size 1.27 1.27)) (justify left)))
  (property "Footprint" "MountingHole:MountingHole_3.2mm_M3_Pad" (id 2) (at 247.65 110.49 0) (effects (font (size 1.27 1.27)) hide))
  (property "Datasheet" "~" (id 3) (at 247.65 110.49 0) (effects (font (size 1.27 1.27)) hide)) (pin "1"))

 (symbol (lib_id "Device:R_US") (at 256.54 44.45 0) (unit 1) (in_bom yes) (on_board yes)
  (property "Reference" "R1" (id 0) (at 258.2672 43.2816 0) (effects (font (size 1.27 1.27)) (justify left)))
  (property "Value" "10MΩ" (id 1) (at 258.2672 45.593 0) (effects (font (size 1.27 1.27)) (justify left)))
  (property "Footprint" "Resistor_THT:R_Axial_DIN0207_L6.3mm_D2.5mm_P10.16mm_Horizontal" (id 2) (at 257.556 44.704 90) (effects (font (size 1.27 1.27)) hide))
  (property "Datasheet" "~" (id 3) (at 256.54 44.45 0) (effects (font (size 1.27 1.27)) hide)) (pin "1") (pin "2"))

 (symbol (lib_id "power:+BATT") (at 199.39 41.91 0) (unit 1) (in_bom yes) (on_board yes)
  (property "Reference" "#PWR04" (id 0) (at 199.39 45.72 0) (effects (font (size 1.27 1.27)) hide))
  (property "Value" "+BATT" (id 1) (at 199.771 37.5158 0))
  (property "Footprint" "" (id 2) (at 199.39 41.91 0) (effects (font (size 1.27 1.27)) hide))
  (property "Datasheet" "" (id 3) (at 199.39 41.91 0) (effects (font (size 1.27 1.27)) hide)) (pin "1"))

 (symbol (lib_id "power:+BATT") (at 203.2 118.11 0) (unit 1) (in_bom yes) (on_board yes)
  (property "Reference" "#PWR05" (id 0) (at 203.2 121.92 0) (effects (font (size 1.27 1.27)) hide))
  (property "Value" "+BATT" (id 1) (at 203.581 113.7158 0))
  (property "Footprint" "" (id 2) (at 203.2 118.11 0) (effects (font (size 1.27 1.27)) hide))
  (property "Datasheet" "" (id 3) (at 203.2 118.11 0) (effects (font (size 1.27 1.27)) hide)) (pin "1"))

 (symbol (lib_id "Mechanical:MountingHole_Pad") (at 247.65 115.57 270) (unit 1) (in_bom yes) (on_board yes)
  (property "Reference" "H2" (id 0) (at 251.46 114.4016 90) (effects (font (size 1.27 1.27)) (justify left)))
  (property "Value" "MountingHole_Pad" (id 1) (at 251.46 116.713 90) (effects (font (size 1.27 1.27)) (justify left)))
  (property "Footprint" "MountingHole:MountingHole_3.2mm_M3_Pad" (id 2) (at 247.65 115.57 0) (effects (font (size 1.27 1.27)) hide))
  (property "Datasheet" "~" (id 3) (at 247.65 115.57 0) (effects (font (size 1.27 1.27)) hide)) (pin "1"))

 (symbol (lib_id "Device:R_US") (at 256.54 57.15 0) (unit 1) (in_bom yes) (on_board yes)
  (property "Reference" "R2" (id 0) (at 258.2672 55.9816 0) (effects (font (size 1.27 1.27)) (justify left)))
  (property "Value" "1MΩ" (id 1) (at 258.2672 58.293 0) (effects (font (size 1.27 1.27)) (justify left)))
  (property "Footprint" "Resistor_THT:R_Axial_DIN0207_L6.3mm_D2.5mm_P10.16mm_Horizontal" (id 2) (at 257.556 57.404 90) (effects (font (size 1.27 1.27)) hide))
  (property "Datasheet" "~" (id 3) (at 256.54 57.15 0) (effects (font (size 1.27 1.27)) hide)) (pin "1") (pin "2"))

 (symbol (lib_id "power:GND") (at 245.11 129.54 0) (unit 1) (in_bom yes) (on_board yes)
  (property "Reference" "#PWR011" (id 0) (at 245.11 135.89 0) (effects (font (size 1.27 1.27)) hide))
  (property "Value" "GND" (id 1) (at 245.237 133.9342 0))
  (property "Footprint" "" (id 2) (at 245.11 129.54 0) (effects (font (size 1.27 1.27)) hide))
  (property "Datasheet" "" (id 3) (at 245.11 129.54 0) (effects (font (size 1.27 1.27)) hide)) (pin "1"))

 (symbol (lib_id "Cryologger:SparkFun_ZED-F9P") (at 130.81 58.42 0) (unit 1) (in_bom yes) (on_board yes) (fields_autoplaced)
  (property "Reference" "U2" (id 0) (at 135.3694 76.2 0) (effects (font (size 1.27 1.27)) (justify left)))
  (property "Value" "SparkFun_ZED-F9P" (id 1) (at 135.3694 78.74 0) (effects (font (size 1.27 1.27)) (justify left)))
  (property "Footprint" "Cryologger:SparkFun_ZED-F9P" (id 2) (at 130.81 58.42 0) (effects (font (size 1.27 1.27)) hide))
  (property "Datasheet" "" (id 3) (at 130.81 58.42 0) (effects (font (size 1.27 1.27)) hide)) (pin "1") (pin "10") (pin "11") (pin "12") (pin "13") (pin "14") (pin "15") (pin "16") (pin "17") (pin "18") (pin "19") (pin "2") (pin "20") (pin "21") (pin "22") (pin "23") (pin "24") (pin "25") (pin "3") (pin "4") (pin "5") (pin "6") (pin "7") (pin "8") (pin "9"))

 (sheet_instances (path "" (page "1")))

)
